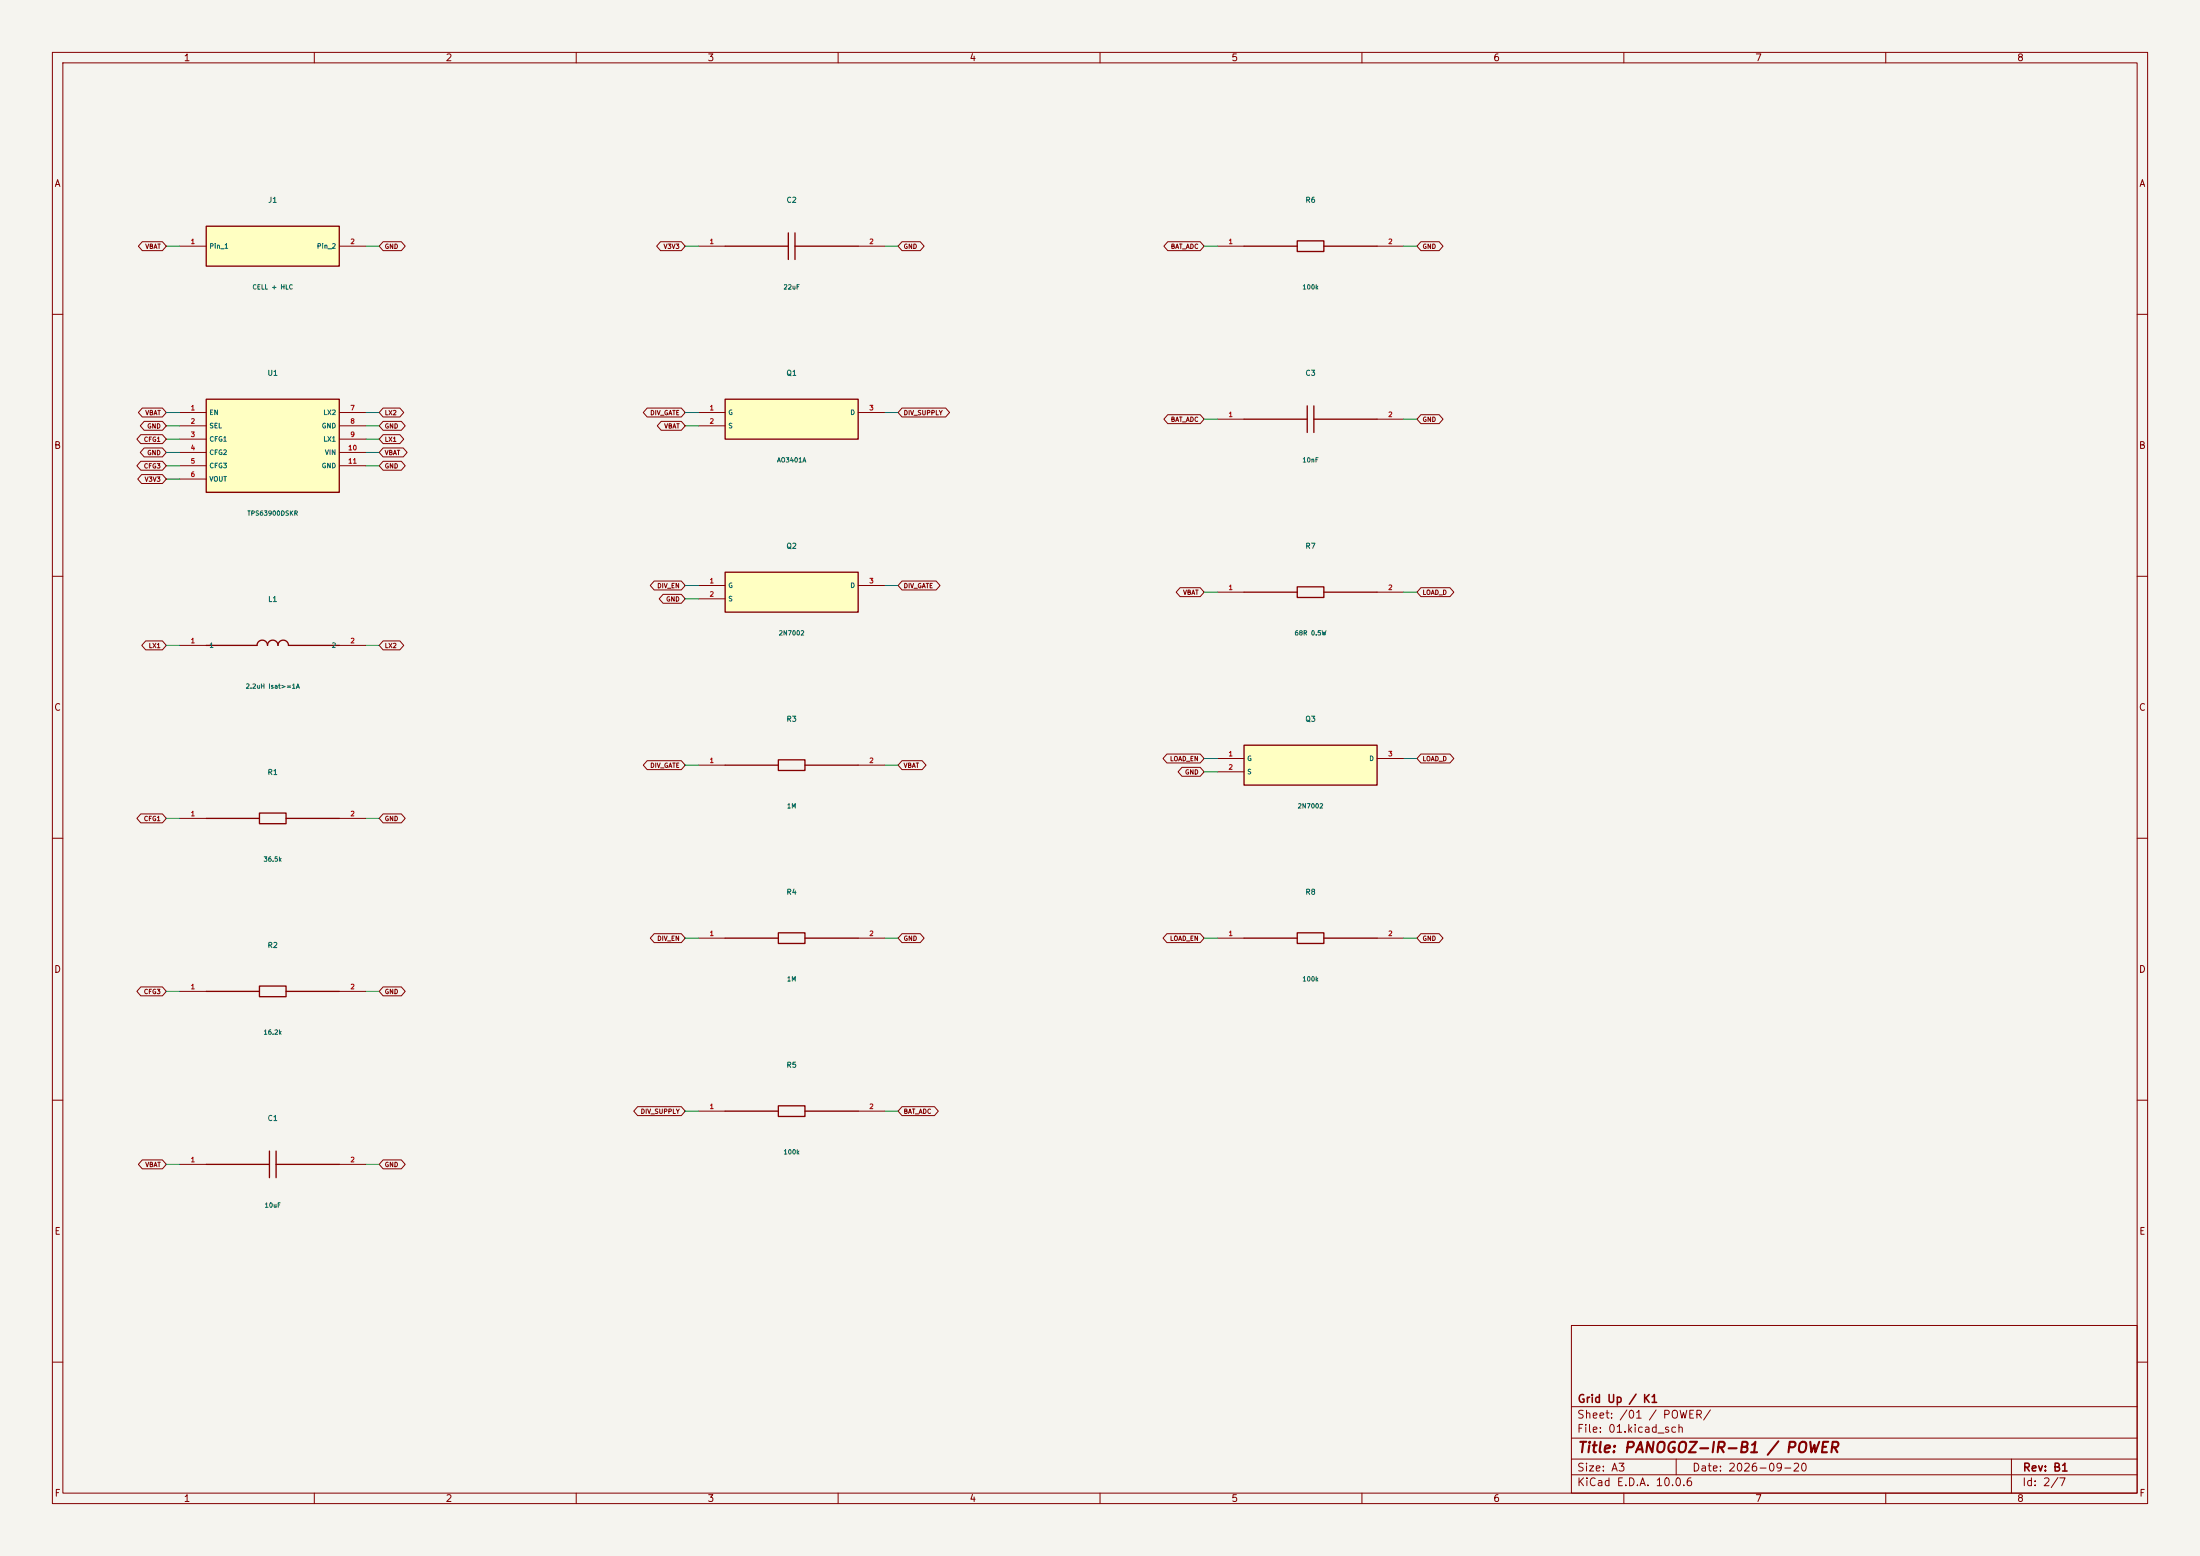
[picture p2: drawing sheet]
(kicad_sch (version 20250114) (generator "eeschema") (paper "A3") (title_block (title "PANOGOZ-IR-B1 / POWER") (date "2026-09-20") (rev "B1") (company "Grid Up / K1")) (lib_symbols (symbol "B1:J1" (pin_names (offset .5)) (in_bom yes) (on_board yes) (property "Reference" "U" (at 0 8.81 0) (effects (font (size 1 1)))) (property "Value" "CELL + HLC" (at 0 -6.8100000000000005 0) (effects (font (size 1 1)))) (symbol "J1_0_1" (rectangle (start -12.7 3.81) (end 12.7 -3.81) (stroke (width .254) (type default)) (fill (type background)))) (symbol "J1_1_1" (pin passive line (at -17.78 0.0 0) (length 5.08) (name "Pin_1" (effects (font (size .9 .9)))) (number "1" (effects (font (size .9 .9))))) (pin passive line (at 17.78 0.0 180) (length 5.08) (name "Pin_2" (effects (font (size .9 .9)))) (number "2" (effects (font (size .9 .9))))))) (symbol "B1:U1" (pin_names (offset .5)) (in_bom yes) (on_board yes) (property "Reference" "U" (at 0 13.89 0) (effects (font (size 1 1)))) (property "Value" "TPS63900DSKR" (at 0 -11.89 0) (effects (font (size 1 1)))) (symbol "U1_0_1" (rectangle (start -12.7 8.89) (end 12.7 -8.89) (stroke (width .254) (type default)) (fill (type background)))) (symbol "U1_1_1" (pin input line (at -17.78 6.35 0) (length 5.08) (name "EN" (effects (font (size .9 .9)))) (number "1" (effects (font (size .9 .9))))) (pin input line (at -17.78 3.8099999999999996 0) (length 5.08) (name "SEL" (effects (font (size .9 .9)))) (number "2" (effects (font (size .9 .9))))) (pin input line (at -17.78 1.2699999999999996 0) (length 5.08) (name "CFG1" (effects (font (size .9 .9)))) (number "3" (effects (font (size .9 .9))))) (pin input line (at -17.78 -1.2700000000000005 0) (length 5.08) (name "CFG2" (effects (font (size .9 .9)))) (number "4" (effects (font (size .9 .9))))) (pin input line (at -17.78 -3.8100000000000005 0) (length 5.08) (name "CFG3" (effects (font (size .9 .9)))) (number "5" (effects (font (size .9 .9))))) (pin power_out line (at -17.78 -6.35 0) (length 5.08) (name "VOUT" (effects (font (size .9 .9)))) (number "6" (effects (font (size .9 .9))))) (pin input line (at 17.78 6.35 180) (length 5.08) (name "LX2" (effects (font (size .9 .9)))) (number "7" (effects (font (size .9 .9))))) (pin power_in line (at 17.78 3.8099999999999996 180) (length 5.08) (name "GND" (effects (font (size .9 .9)))) (number "8" (effects (font (size .9 .9))))) (pin input line (at 17.78 1.2699999999999996 180) (length 5.08) (name "LX1" (effects (font (size .9 .9)))) (number "9" (effects (font (size .9 .9))))) (pin power_in line (at 17.78 -1.2700000000000005 180) (length 5.08) (name "VIN" (effects (font (size .9 .9)))) (number "10" (effects (font (size .9 .9))))) (pin passive line (at 17.78 -3.8100000000000005 180) (length 5.08) (name "GND" (effects (font (size .9 .9)))) (number "11" (effects (font (size .9 .9))))))) (symbol "B1:L1" (pin_names (offset .5)) (in_bom yes) (on_board yes) (property "Reference" "U" (at 0 8.81 0) (effects (font (size 1 1)))) (property "Value" "2.2uH Isat>=1A" (at 0 -6.8100000000000005 0) (effects (font (size 1 1)))) (symbol "L1_0_1" (arc (start -3 0) (mid -2 1) (end -1 0) (stroke (width .254) (type default)) (fill (type none))) (arc (start -1 0) (mid 0 1) (end 1 0) (stroke (width .254) (type default)) (fill (type none))) (arc (start 1 0) (mid 2 1) (end 3 0) (stroke (width .254) (type default)) (fill (type none))) (polyline (pts (xy -12.7 0) (xy -3 0)) (stroke (width .254) (type default)) (fill (type none))) (polyline (pts (xy 3 0) (xy 12.7 0)) (stroke (width .254) (type default)) (fill (type none)))) (symbol "L1_1_1" (pin passive line (at -17.78 0.0 0) (length 5.08) (name "1" (effects (font (size .9 .9)))) (number "1" (effects (font (size .9 .9))))) (pin passive line (at 17.78 0.0 180) (length 5.08) (name "2" (effects (font (size .9 .9)))) (number "2" (effects (font (size .9 .9))))))) (symbol "B1:R1" (pin_names (offset .5)) (in_bom yes) (on_board yes) (property "Reference" "U" (at 0 8.81 0) (effects (font (size 1 1)))) (property "Value" "36.5k" (at 0 -6.8100000000000005 0) (effects (font (size 1 1)))) (symbol "R1_0_1" (rectangle (start -2.54 1.016) (end 2.54 -1.016) (stroke (width .254) (type default)) (fill (type none))) (polyline (pts (xy -12.7 0) (xy -2.54 0)) (stroke (width .254) (type default)) (fill (type none))) (polyline (pts (xy 2.54 0) (xy 12.7 0)) (stroke (width .254) (type default)) (fill (type none)))) (symbol "R1_1_1" (pin passive line (at -17.78 0.0 0) (length 5.08) (name "" (effects (font (size .9 .9)))) (number "1" (effects (font (size .9 .9))))) (pin passive line (at 17.78 0.0 180) (length 5.08) (name "" (effects (font (size .9 .9)))) (number "2" (effects (font (size .9 .9))))))) (symbol "B1:R2" (pin_names (offset .5)) (in_bom yes) (on_board yes) (property "Reference" "U" (at 0 8.81 0) (effects (font (size 1 1)))) (property "Value" "16.2k" (at 0 -6.8100000000000005 0) (effects (font (size 1 1)))) (symbol "R2_0_1" (rectangle (start -2.54 1.016) (end 2.54 -1.016) (stroke (width .254) (type default)) (fill (type none))) (polyline (pts (xy -12.7 0) (xy -2.54 0)) (stroke (width .254) (type default)) (fill (type none))) (polyline (pts (xy 2.54 0) (xy 12.7 0)) (stroke (width .254) (type default)) (fill (type none)))) (symbol "R2_1_1" (pin passive line (at -17.78 0.0 0) (length 5.08) (name "" (effects (font (size .9 .9)))) (number "1" (effects (font (size .9 .9))))) (pin passive line (at 17.78 0.0 180) (length 5.08) (name "" (effects (font (size .9 .9)))) (number "2" (effects (font (size .9 .9))))))) (symbol "B1:C1" (pin_names (offset .5)) (in_bom yes) (on_board yes) (property "Reference" "U" (at 0 8.81 0) (effects (font (size 1 1)))) (property "Value" "10uF" (at 0 -6.8100000000000005 0) (effects (font (size 1 1)))) (symbol "C1_0_1" (polyline (pts (xy -0.635 -2.54) (xy -0.635 2.54)) (stroke (width .254) (type default)) (fill (type none))) (polyline (pts (xy 0.635 -2.54) (xy 0.635 2.54)) (stroke (width .254) (type default)) (fill (type none))) (polyline (pts (xy -12.7 0) (xy -0.635 0)) (stroke (width .254) (type default)) (fill (type none))) (polyline (pts (xy 0.635 0) (xy 12.7 0)) (stroke (width .254) (type default)) (fill (type none)))) (symbol "C1_1_1" (pin passive line (at -17.78 0.0 0) (length 5.08) (name "" (effects (font (size .9 .9)))) (number "1" (effects (font (size .9 .9))))) (pin passive line (at 17.78 0.0 180) (length 5.08) (name "" (effects (font (size .9 .9)))) (number "2" (effects (font (size .9 .9))))))) (symbol "B1:C2" (pin_names (offset .5)) (in_bom yes) (on_board yes) (property "Reference" "U" (at 0 8.81 0) (effects (font (size 1 1)))) (property "Value" "22uF" (at 0 -6.8100000000000005 0) (effects (font (size 1 1)))) (symbol "C2_0_1" (polyline (pts (xy -0.635 -2.54) (xy -0.635 2.54)) (stroke (width .254) (type default)) (fill (type none))) (polyline (pts (xy 0.635 -2.54) (xy 0.635 2.54)) (stroke (width .254) (type default)) (fill (type none))) (polyline (pts (xy -12.7 0) (xy -0.635 0)) (stroke (width .254) (type default)) (fill (type none))) (polyline (pts (xy 0.635 0) (xy 12.7 0)) (stroke (width .254) (type default)) (fill (type none)))) (symbol "C2_1_1" (pin passive line (at -17.78 0.0 0) (length 5.08) (name "" (effects (font (size .9 .9)))) (number "1" (effects (font (size .9 .9))))) (pin passive line (at 17.78 0.0 180) (length 5.08) (name "" (effects (font (size .9 .9)))) (number "2" (effects (font (size .9 .9))))))) (symbol "B1:Q1" (pin_names (offset .5)) (in_bom yes) (on_board yes) (property "Reference" "U" (at 0 8.81 0) (effects (font (size 1 1)))) (property "Value" "AO3401A" (at 0 -6.8100000000000005 0) (effects (font (size 1 1)))) (symbol "Q1_0_1" (rectangle (start -12.7 3.81) (end 12.7 -3.81) (stroke (width .254) (type default)) (fill (type background)))) (symbol "Q1_1_1" (pin input line (at -17.78 1.27 0) (length 5.08) (name "G" (effects (font (size .9 .9)))) (number "1" (effects (font (size .9 .9))))) (pin passive line (at -17.78 -1.27 0) (length 5.08) (name "S" (effects (font (size .9 .9)))) (number "2" (effects (font (size .9 .9))))) (pin passive line (at 17.78 1.27 180) (length 5.08) (name "D" (effects (font (size .9 .9)))) (number "3" (effects (font (size .9 .9))))))) (symbol "B1:Q2" (pin_names (offset .5)) (in_bom yes) (on_board yes) (property "Reference" "U" (at 0 8.81 0) (effects (font (size 1 1)))) (property "Value" "2N7002" (at 0 -6.8100000000000005 0) (effects (font (size 1 1)))) (symbol "Q2_0_1" (rectangle (start -12.7 3.81) (end 12.7 -3.81) (stroke (width .254) (type default)) (fill (type background)))) (symbol "Q2_1_1" (pin input line (at -17.78 1.27 0) (length 5.08) (name "G" (effects (font (size .9 .9)))) (number "1" (effects (font (size .9 .9))))) (pin passive line (at -17.78 -1.27 0) (length 5.08) (name "S" (effects (font (size .9 .9)))) (number "2" (effects (font (size .9 .9))))) (pin passive line (at 17.78 1.27 180) (length 5.08) (name "D" (effects (font (size .9 .9)))) (number "3" (effects (font (size .9 .9))))))) (symbol "B1:R3" (pin_names (offset .5)) (in_bom yes) (on_board yes) (property "Reference" "U" (at 0 8.81 0) (effects (font (size 1 1)))) (property "Value" "1M" (at 0 -6.8100000000000005 0) (effects (font (size 1 1)))) (symbol "R3_0_1" (rectangle (start -2.54 1.016) (end 2.54 -1.016) (stroke (width .254) (type default)) (fill (type none))) (polyline (pts (xy -12.7 0) (xy -2.54 0)) (stroke (width .254) (type default)) (fill (type none))) (polyline (pts (xy 2.54 0) (xy 12.7 0)) (stroke (width .254) (type default)) (fill (type none)))) (symbol "R3_1_1" (pin passive line (at -17.78 0.0 0) (length 5.08) (name "" (effects (font (size .9 .9)))) (number "1" (effects (font (size .9 .9))))) (pin passive line (at 17.78 0.0 180) (length 5.08) (name "" (effects (font (size .9 .9)))) (number "2" (effects (font (size .9 .9))))))) (symbol "B1:R4" (pin_names (offset .5)) (in_bom yes) (on_board yes) (property "Reference" "U" (at 0 8.81 0) (effects (font (size 1 1)))) (property "Value" "1M" (at 0 -6.8100000000000005 0) (effects (font (size 1 1)))) (symbol "R4_0_1" (rectangle (start -2.54 1.016) (end 2.54 -1.016) (stroke (width .254) (type default)) (fill (type none))) (polyline (pts (xy -12.7 0) (xy -2.54 0)) (stroke (width .254) (type default)) (fill (type none))) (polyline (pts (xy 2.54 0) (xy 12.7 0)) (stroke (width .254) (type default)) (fill (type none)))) (symbol "R4_1_1" (pin passive line (at -17.78 0.0 0) (length 5.08) (name "" (effects (font (size .9 .9)))) (number "1" (effects (font (size .9 .9))))) (pin passive line (at 17.78 0.0 180) (length 5.08) (name "" (effects (font (size .9 .9)))) (number "2" (effects (font (size .9 .9))))))) (symbol "B1:R5" (pin_names (offset .5)) (in_bom yes) (on_board yes) (property "Reference" "U" (at 0 8.81 0) (effects (font (size 1 1)))) (property "Value" "100k" (at 0 -6.8100000000000005 0) (effects (font (size 1 1)))) (symbol "R5_0_1" (rectangle (start -2.54 1.016) (end 2.54 -1.016) (stroke (width .254) (type default)) (fill (type none))) (polyline (pts (xy -12.7 0) (xy -2.54 0)) (stroke (width .254) (type default)) (fill (type none))) (polyline (pts (xy 2.54 0) (xy 12.7 0)) (stroke (width .254) (type default)) (fill (type none)))) (symbol "R5_1_1" (pin passive line (at -17.78 0.0 0) (length 5.08) (name "" (effects (font (size .9 .9)))) (number "1" (effects (font (size .9 .9))))) (pin passive line (at 17.78 0.0 180) (length 5.08) (name "" (effects (font (size .9 .9)))) (number "2" (effects (font (size .9 .9))))))) (symbol "B1:R6" (pin_names (offset .5)) (in_bom yes) (on_board yes) (property "Reference" "U" (at 0 8.81 0) (effects (font (size 1 1)))) (property "Value" "100k" (at 0 -6.8100000000000005 0) (effects (font (size 1 1)))) (symbol "R6_0_1" (rectangle (start -2.54 1.016) (end 2.54 -1.016) (stroke (width .254) (type default)) (fill (type none))) (polyline (pts (xy -12.7 0) (xy -2.54 0)) (stroke (width .254) (type default)) (fill (type none))) (polyline (pts (xy 2.54 0) (xy 12.7 0)) (stroke (width .254) (type default)) (fill (type none)))) (symbol "R6_1_1" (pin passive line (at -17.78 0.0 0) (length 5.08) (name "" (effects (font (size .9 .9)))) (number "1" (effects (font (size .9 .9))))) (pin passive line (at 17.78 0.0 180) (length 5.08) (name "" (effects (font (size .9 .9)))) (number "2" (effects (font (size .9 .9))))))) (symbol "B1:C3" (pin_names (offset .5)) (in_bom yes) (on_board yes) (property "Reference" "U" (at 0 8.81 0) (effects (font (size 1 1)))) (property "Value" "10nF" (at 0 -6.8100000000000005 0) (effects (font (size 1 1)))) (symbol "C3_0_1" (polyline (pts (xy -0.635 -2.54) (xy -0.635 2.54)) (stroke (width .254) (type default)) (fill (type none))) (polyline (pts (xy 0.635 -2.54) (xy 0.635 2.54)) (stroke (width .254) (type default)) (fill (type none))) (polyline (pts (xy -12.7 0) (xy -0.635 0)) (stroke (width .254) (type default)) (fill (type none))) (polyline (pts (xy 0.635 0) (xy 12.7 0)) (stroke (width .254) (type default)) (fill (type none)))) (symbol "C3_1_1" (pin passive line (at -17.78 0.0 0) (length 5.08) (name "" (effects (font (size .9 .9)))) (number "1" (effects (font (size .9 .9))))) (pin passive line (at 17.78 0.0 180) (length 5.08) (name "" (effects (font (size .9 .9)))) (number "2" (effects (font (size .9 .9))))))) (symbol "B1:R7" (pin_names (offset .5)) (in_bom yes) (on_board yes) (property "Reference" "U" (at 0 8.81 0) (effects (font (size 1 1)))) (property "Value" "68R 0.5W" (at 0 -6.8100000000000005 0) (effects (font (size 1 1)))) (symbol "R7_0_1" (rectangle (start -2.54 1.016) (end 2.54 -1.016) (stroke (width .254) (type default)) (fill (type none))) (polyline (pts (xy -12.7 0) (xy -2.54 0)) (stroke (width .254) (type default)) (fill (type none))) (polyline (pts (xy 2.54 0) (xy 12.7 0)) (stroke (width .254) (type default)) (fill (type none)))) (symbol "R7_1_1" (pin passive line (at -17.78 0.0 0) (length 5.08) (name "" (effects (font (size .9 .9)))) (number "1" (effects (font (size .9 .9))))) (pin passive line (at 17.78 0.0 180) (length 5.08) (name "" (effects (font (size .9 .9)))) (number "2" (effects (font (size .9 .9))))))) (symbol "B1:Q3" (pin_names (offset .5)) (in_bom yes) (on_board yes) (property "Reference" "U" (at 0 8.81 0) (effects (font (size 1 1)))) (property "Value" "2N7002" (at 0 -6.8100000000000005 0) (effects (font (size 1 1)))) (symbol "Q3_0_1" (rectangle (start -12.7 3.81) (end 12.7 -3.81) (stroke (width .254) (type default)) (fill (type background)))) (symbol "Q3_1_1" (pin input line (at -17.78 1.27 0) (length 5.08) (name "G" (effects (font (size .9 .9)))) (number "1" (effects (font (size .9 .9))))) (pin passive line (at -17.78 -1.27 0) (length 5.08) (name "S" (effects (font (size .9 .9)))) (number "2" (effects (font (size .9 .9))))) (pin passive line (at 17.78 1.27 180) (length 5.08) (name "D" (effects (font (size .9 .9)))) (number "3" (effects (font (size .9 .9))))))) (symbol "B1:R8" (pin_names (offset .5)) (in_bom yes) (on_board yes) (property "Reference" "U" (at 0 8.81 0) (effects (font (size 1 1)))) (property "Value" "100k" (at 0 -6.8100000000000005 0) (effects (font (size 1 1)))) (symbol "R8_0_1" (rectangle (start -2.54 1.016) (end 2.54 -1.016) (stroke (width .254) (type default)) (fill (type none))) (polyline (pts (xy -12.7 0) (xy -2.54 0)) (stroke (width .254) (type default)) (fill (type none))) (polyline (pts (xy 2.54 0) (xy 12.7 0)) (stroke (width .254) (type default)) (fill (type none)))) (symbol "R8_1_1" (pin passive line (at -17.78 0.0 0) (length 5.08) (name "" (effects (font (size .9 .9)))) (number "1" (effects (font (size .9 .9))))) (pin passive line (at 17.78 0.0 180) (length 5.08) (name "" (effects (font (size .9 .9)))) (number "2" (effects (font (size .9 .9))))))))
(symbol (lib_id "B1:J1") (at 52.07 46.99 0) (unit 1) (in_bom yes) (on_board yes) (property "Reference" "J1" (at 52.07 38.18 0) (effects (font (size 1 1)) )) (property "Value" "CELL + HLC" (at 52.07 54.800000000000004 0) (effects (font (size 0.85 0.85)) )) (property "Footprint" "Connector_JST:JST_SH_SM02B-SRSS-TB_1x02-1MP_P1.00mm_Horizontal" (at 52.07 46.99 0) (effects (font (size 0.85 0.85)) (hide yes))) (property "MPN" "CELL + HLC" (at 52.07 46.99 0) (effects (font (size 0.85 0.85)) (hide yes))))
(wire (pts (xy 34.29 46.99) (xy 31.75 46.99)) (stroke (width 0) (type default)))
(global_label "VBAT" (shape bidirectional) (at 31.75 46.99 180) (effects (font (size .85 .85)) (justify right)) (property "Intersheetrefs" "${INTERSHEET_REFS}" (at 31.75 46.99 0) (effects (font (size 1 1)) (hide yes))))
(wire (pts (xy 69.85 46.99) (xy 72.39 46.99)) (stroke (width 0) (type default)))
(global_label "GND" (shape bidirectional) (at 72.39 46.99 0) (effects (font (size .85 .85)) (justify left)) (property "Intersheetrefs" "${INTERSHEET_REFS}" (at 72.39 46.99 0) (effects (font (size 1 1)) (hide yes))))
(symbol (lib_id "B1:U1") (at 52.07 85.08999999999999 0) (unit 1) (in_bom yes) (on_board yes) (property "Reference" "U1" (at 52.07 71.19999999999999 0) (effects (font (size 1 1)) )) (property "Value" "TPS63900DSKR" (at 52.07 97.97999999999999 0) (effects (font (size 0.85 0.85)) )) (property "Footprint" "Package_SON:WSON-10-1EP_2.5x2.5mm_P0.5mm_EP1.2x2mm_ThermalVias" (at 52.07 85.08999999999999 0) (effects (font (size 0.85 0.85)) (hide yes))) (property "MPN" "TPS63900DSKR" (at 52.07 85.08999999999999 0) (effects (font (size 0.85 0.85)) (hide yes))))
(wire (pts (xy 34.29 78.74) (xy 31.75 78.74)) (stroke (width 0) (type default)))
(global_label "VBAT" (shape bidirectional) (at 31.75 78.74 180) (effects (font (size .85 .85)) (justify right)) (property "Intersheetrefs" "${INTERSHEET_REFS}" (at 31.75 78.74 0) (effects (font (size 1 1)) (hide yes))))
(wire (pts (xy 34.29 81.27999999999999) (xy 31.75 81.27999999999999)) (stroke (width 0) (type default)))
(global_label "GND" (shape bidirectional) (at 31.75 81.27999999999999 180) (effects (font (size .85 .85)) (justify right)) (property "Intersheetrefs" "${INTERSHEET_REFS}" (at 31.75 81.27999999999999 0) (effects (font (size 1 1)) (hide yes))))
(wire (pts (xy 34.29 83.82) (xy 31.75 83.82)) (stroke (width 0) (type default)))
(global_label "CFG1" (shape bidirectional) (at 31.75 83.82 180) (effects (font (size .85 .85)) (justify right)) (property "Intersheetrefs" "${INTERSHEET_REFS}" (at 31.75 83.82 0) (effects (font (size 1 1)) (hide yes))))
(wire (pts (xy 34.29 86.35999999999999) (xy 31.75 86.35999999999999)) (stroke (width 0) (type default)))
(global_label "GND" (shape bidirectional) (at 31.75 86.35999999999999 180) (effects (font (size .85 .85)) (justify right)) (property "Intersheetrefs" "${INTERSHEET_REFS}" (at 31.75 86.35999999999999 0) (effects (font (size 1 1)) (hide yes))))
(wire (pts (xy 34.29 88.89999999999999) (xy 31.75 88.89999999999999)) (stroke (width 0) (type default)))
(global_label "CFG3" (shape bidirectional) (at 31.75 88.89999999999999 180) (effects (font (size .85 .85)) (justify right)) (property "Intersheetrefs" "${INTERSHEET_REFS}" (at 31.75 88.89999999999999 0) (effects (font (size 1 1)) (hide yes))))
(wire (pts (xy 34.29 91.43999999999998) (xy 31.75 91.43999999999998)) (stroke (width 0) (type default)))
(global_label "V3V3" (shape bidirectional) (at 31.75 91.43999999999998 180) (effects (font (size .85 .85)) (justify right)) (property "Intersheetrefs" "${INTERSHEET_REFS}" (at 31.75 91.43999999999998 0) (effects (font (size 1 1)) (hide yes))))
(wire (pts (xy 69.85 78.74) (xy 72.39 78.74)) (stroke (width 0) (type default)))
(global_label "LX2" (shape bidirectional) (at 72.39 78.74 0) (effects (font (size .85 .85)) (justify left)) (property "Intersheetrefs" "${INTERSHEET_REFS}" (at 72.39 78.74 0) (effects (font (size 1 1)) (hide yes))))
(wire (pts (xy 69.85 81.27999999999999) (xy 72.39 81.27999999999999)) (stroke (width 0) (type default)))
(global_label "GND" (shape bidirectional) (at 72.39 81.27999999999999 0) (effects (font (size .85 .85)) (justify left)) (property "Intersheetrefs" "${INTERSHEET_REFS}" (at 72.39 81.27999999999999 0) (effects (font (size 1 1)) (hide yes))))
(wire (pts (xy 69.85 83.82) (xy 72.39 83.82)) (stroke (width 0) (type default)))
(global_label "LX1" (shape bidirectional) (at 72.39 83.82 0) (effects (font (size .85 .85)) (justify left)) (property "Intersheetrefs" "${INTERSHEET_REFS}" (at 72.39 83.82 0) (effects (font (size 1 1)) (hide yes))))
(wire (pts (xy 69.85 86.35999999999999) (xy 72.39 86.35999999999999)) (stroke (width 0) (type default)))
(global_label "VBAT" (shape bidirectional) (at 72.39 86.35999999999999 0) (effects (font (size .85 .85)) (justify left)) (property "Intersheetrefs" "${INTERSHEET_REFS}" (at 72.39 86.35999999999999 0) (effects (font (size 1 1)) (hide yes))))
(wire (pts (xy 69.85 88.89999999999999) (xy 72.39 88.89999999999999)) (stroke (width 0) (type default)))
(global_label "GND" (shape bidirectional) (at 72.39 88.89999999999999 0) (effects (font (size .85 .85)) (justify left)) (property "Intersheetrefs" "${INTERSHEET_REFS}" (at 72.39 88.89999999999999 0) (effects (font (size 1 1)) (hide yes))))
(symbol (lib_id "B1:L1") (at 52.07 123.19 0) (unit 1) (in_bom yes) (on_board yes) (property "Reference" "L1" (at 52.07 114.38 0) (effects (font (size 1 1)) )) (property "Value" "2.2uH Isat>=1A" (at 52.07 131.0 0) (effects (font (size 0.85 0.85)) )) (property "Footprint" "Inductor_SMD:L_0805_2012Metric" (at 52.07 123.19 0) (effects (font (size 0.85 0.85)) (hide yes))) (property "MPN" "2.2uH Isat>=1A" (at 52.07 123.19 0) (effects (font (size 0.85 0.85)) (hide yes))))
(wire (pts (xy 34.29 123.19) (xy 31.75 123.19)) (stroke (width 0) (type default)))
(global_label "LX1" (shape bidirectional) (at 31.75 123.19 180) (effects (font (size .85 .85)) (justify right)) (property "Intersheetrefs" "${INTERSHEET_REFS}" (at 31.75 123.19 0) (effects (font (size 1 1)) (hide yes))))
(wire (pts (xy 69.85 123.19) (xy 72.39 123.19)) (stroke (width 0) (type default)))
(global_label "LX2" (shape bidirectional) (at 72.39 123.19 0) (effects (font (size .85 .85)) (justify left)) (property "Intersheetrefs" "${INTERSHEET_REFS}" (at 72.39 123.19 0) (effects (font (size 1 1)) (hide yes))))
(symbol (lib_id "B1:R1") (at 52.07 156.20999999999998 0) (unit 1) (in_bom yes) (on_board yes) (property "Reference" "R1" (at 52.07 147.39999999999998 0) (effects (font (size 1 1)) )) (property "Value" "36.5k" (at 52.07 164.01999999999998 0) (effects (font (size 0.85 0.85)) )) (property "Footprint" "Resistor_SMD:R_0402_1005Metric" (at 52.07 156.20999999999998 0) (effects (font (size 0.85 0.85)) (hide yes))) (property "MPN" "1% thick film 36.5k" (at 52.07 156.20999999999998 0) (effects (font (size 0.85 0.85)) (hide yes))))
(wire (pts (xy 34.29 156.20999999999998) (xy 31.75 156.20999999999998)) (stroke (width 0) (type default)))
(global_label "CFG1" (shape bidirectional) (at 31.75 156.20999999999998 180) (effects (font (size .85 .85)) (justify right)) (property "Intersheetrefs" "${INTERSHEET_REFS}" (at 31.75 156.20999999999998 0) (effects (font (size 1 1)) (hide yes))))
(wire (pts (xy 69.85 156.20999999999998) (xy 72.39 156.20999999999998)) (stroke (width 0) (type default)))
(global_label "GND" (shape bidirectional) (at 72.39 156.20999999999998 0) (effects (font (size .85 .85)) (justify left)) (property "Intersheetrefs" "${INTERSHEET_REFS}" (at 72.39 156.20999999999998 0) (effects (font (size 1 1)) (hide yes))))
(symbol (lib_id "B1:R2") (at 52.07 189.22999999999996 0) (unit 1) (in_bom yes) (on_board yes) (property "Reference" "R2" (at 52.07 180.41999999999996 0) (effects (font (size 1 1)) )) (property "Value" "16.2k" (at 52.07 197.03999999999996 0) (effects (font (size 0.85 0.85)) )) (property "Footprint" "Resistor_SMD:R_0402_1005Metric" (at 52.07 189.22999999999996 0) (effects (font (size 0.85 0.85)) (hide yes))) (property "MPN" "1% thick film 16.2k" (at 52.07 189.22999999999996 0) (effects (font (size 0.85 0.85)) (hide yes))))
(wire (pts (xy 34.29 189.22999999999996) (xy 31.75 189.22999999999996)) (stroke (width 0) (type default)))
(global_label "CFG3" (shape bidirectional) (at 31.75 189.22999999999996 180) (effects (font (size .85 .85)) (justify right)) (property "Intersheetrefs" "${INTERSHEET_REFS}" (at 31.75 189.22999999999996 0) (effects (font (size 1 1)) (hide yes))))
(wire (pts (xy 69.85 189.22999999999996) (xy 72.39 189.22999999999996)) (stroke (width 0) (type default)))
(global_label "GND" (shape bidirectional) (at 72.39 189.22999999999996 0) (effects (font (size .85 .85)) (justify left)) (property "Intersheetrefs" "${INTERSHEET_REFS}" (at 72.39 189.22999999999996 0) (effects (font (size 1 1)) (hide yes))))
(symbol (lib_id "B1:C1") (at 52.07 222.24999999999994 0) (unit 1) (in_bom yes) (on_board yes) (property "Reference" "C1" (at 52.07 213.43999999999994 0) (effects (font (size 1 1)) )) (property "Value" "10uF" (at 52.07 230.05999999999995 0) (effects (font (size 0.85 0.85)) )) (property "Footprint" "Capacitor_SMD:C_0805_2012Metric" (at 52.07 222.24999999999994 0) (effects (font (size 0.85 0.85)) (hide yes))) (property "MPN" "X7R 16V 10uF" (at 52.07 222.24999999999994 0) (effects (font (size 0.85 0.85)) (hide yes))))
(wire (pts (xy 34.29 222.24999999999994) (xy 31.75 222.24999999999994)) (stroke (width 0) (type default)))
(global_label "VBAT" (shape bidirectional) (at 31.75 222.24999999999994 180) (effects (font (size .85 .85)) (justify right)) (property "Intersheetrefs" "${INTERSHEET_REFS}" (at 31.75 222.24999999999994 0) (effects (font (size 1 1)) (hide yes))))
(wire (pts (xy 69.85 222.24999999999994) (xy 72.39 222.24999999999994)) (stroke (width 0) (type default)))
(global_label "GND" (shape bidirectional) (at 72.39 222.24999999999994 0) (effects (font (size .85 .85)) (justify left)) (property "Intersheetrefs" "${INTERSHEET_REFS}" (at 72.39 222.24999999999994 0) (effects (font (size 1 1)) (hide yes))))
(symbol (lib_id "B1:C2") (at 151.13 46.99 0) (unit 1) (in_bom yes) (on_board yes) (property "Reference" "C2" (at 151.13 38.18 0) (effects (font (size 1 1)) )) (property "Value" "22uF" (at 151.13 54.800000000000004 0) (effects (font (size 0.85 0.85)) )) (property "Footprint" "Capacitor_SMD:C_0805_2012Metric" (at 151.13 46.99 0) (effects (font (size 0.85 0.85)) (hide yes))) (property "MPN" "X7R 16V 22uF" (at 151.13 46.99 0) (effects (font (size 0.85 0.85)) (hide yes))))
(wire (pts (xy 133.35 46.99) (xy 130.81 46.99)) (stroke (width 0) (type default)))
(global_label "V3V3" (shape bidirectional) (at 130.81 46.99 180) (effects (font (size .85 .85)) (justify right)) (property "Intersheetrefs" "${INTERSHEET_REFS}" (at 130.81 46.99 0) (effects (font (size 1 1)) (hide yes))))
(wire (pts (xy 168.91 46.99) (xy 171.45 46.99)) (stroke (width 0) (type default)))
(global_label "GND" (shape bidirectional) (at 171.45 46.99 0) (effects (font (size .85 .85)) (justify left)) (property "Intersheetrefs" "${INTERSHEET_REFS}" (at 171.45 46.99 0) (effects (font (size 1 1)) (hide yes))))
(symbol (lib_id "B1:Q1") (at 151.13 80.00999999999999 0) (unit 1) (in_bom yes) (on_board yes) (property "Reference" "Q1" (at 151.13 71.19999999999999 0) (effects (font (size 1 1)) )) (property "Value" "AO3401A" (at 151.13 87.82 0) (effects (font (size 0.85 0.85)) )) (property "Footprint" "Package_TO_SOT_SMD:SOT-23" (at 151.13 80.00999999999999 0) (effects (font (size 0.85 0.85)) (hide yes))) (property "MPN" "AO3401A" (at 151.13 80.00999999999999 0) (effects (font (size 0.85 0.85)) (hide yes))))
(wire (pts (xy 133.35 78.74) (xy 130.81 78.74)) (stroke (width 0) (type default)))
(global_label "DIV_GATE" (shape bidirectional) (at 130.81 78.74 180) (effects (font (size .85 .85)) (justify right)) (property "Intersheetrefs" "${INTERSHEET_REFS}" (at 130.81 78.74 0) (effects (font (size 1 1)) (hide yes))))
(wire (pts (xy 133.35 81.27999999999999) (xy 130.81 81.27999999999999)) (stroke (width 0) (type default)))
(global_label "VBAT" (shape bidirectional) (at 130.81 81.27999999999999 180) (effects (font (size .85 .85)) (justify right)) (property "Intersheetrefs" "${INTERSHEET_REFS}" (at 130.81 81.27999999999999 0) (effects (font (size 1 1)) (hide yes))))
(wire (pts (xy 168.91 78.74) (xy 171.45 78.74)) (stroke (width 0) (type default)))
(global_label "DIV_SUPPLY" (shape bidirectional) (at 171.45 78.74 0) (effects (font (size .85 .85)) (justify left)) (property "Intersheetrefs" "${INTERSHEET_REFS}" (at 171.45 78.74 0) (effects (font (size 1 1)) (hide yes))))
(symbol (lib_id "B1:Q2") (at 151.13 113.02999999999999 0) (unit 1) (in_bom yes) (on_board yes) (property "Reference" "Q2" (at 151.13 104.21999999999998 0) (effects (font (size 1 1)) )) (property "Value" "2N7002" (at 151.13 120.83999999999999 0) (effects (font (size 0.85 0.85)) )) (property "Footprint" "Package_TO_SOT_SMD:SOT-23" (at 151.13 113.02999999999999 0) (effects (font (size 0.85 0.85)) (hide yes))) (property "MPN" "2N7002" (at 151.13 113.02999999999999 0) (effects (font (size 0.85 0.85)) (hide yes))))
(wire (pts (xy 133.35 111.75999999999999) (xy 130.81 111.75999999999999)) (stroke (width 0) (type default)))
(global_label "DIV_EN" (shape bidirectional) (at 130.81 111.75999999999999 180) (effects (font (size .85 .85)) (justify right)) (property "Intersheetrefs" "${INTERSHEET_REFS}" (at 130.81 111.75999999999999 0) (effects (font (size 1 1)) (hide yes))))
(wire (pts (xy 133.35 114.29999999999998) (xy 130.81 114.29999999999998)) (stroke (width 0) (type default)))
(global_label "GND" (shape bidirectional) (at 130.81 114.29999999999998 180) (effects (font (size .85 .85)) (justify right)) (property "Intersheetrefs" "${INTERSHEET_REFS}" (at 130.81 114.29999999999998 0) (effects (font (size 1 1)) (hide yes))))
(wire (pts (xy 168.91 111.75999999999999) (xy 171.45 111.75999999999999)) (stroke (width 0) (type default)))
(global_label "DIV_GATE" (shape bidirectional) (at 171.45 111.75999999999999 0) (effects (font (size .85 .85)) (justify left)) (property "Intersheetrefs" "${INTERSHEET_REFS}" (at 171.45 111.75999999999999 0) (effects (font (size 1 1)) (hide yes))))
(symbol (lib_id "B1:R3") (at 151.13 146.04999999999998 0) (unit 1) (in_bom yes) (on_board yes) (property "Reference" "R3" (at 151.13 137.23999999999998 0) (effects (font (size 1 1)) )) (property "Value" "1M" (at 151.13 153.85999999999999 0) (effects (font (size 0.85 0.85)) )) (property "Footprint" "Resistor_SMD:R_0402_1005Metric" (at 151.13 146.04999999999998 0) (effects (font (size 0.85 0.85)) (hide yes))) (property "MPN" "1% thick film 1M" (at 151.13 146.04999999999998 0) (effects (font (size 0.85 0.85)) (hide yes))))
(wire (pts (xy 133.35 146.04999999999998) (xy 130.81 146.04999999999998)) (stroke (width 0) (type default)))
(global_label "DIV_GATE" (shape bidirectional) (at 130.81 146.04999999999998 180) (effects (font (size .85 .85)) (justify right)) (property "Intersheetrefs" "${INTERSHEET_REFS}" (at 130.81 146.04999999999998 0) (effects (font (size 1 1)) (hide yes))))
(wire (pts (xy 168.91 146.04999999999998) (xy 171.45 146.04999999999998)) (stroke (width 0) (type default)))
(global_label "VBAT" (shape bidirectional) (at 171.45 146.04999999999998 0) (effects (font (size .85 .85)) (justify left)) (property "Intersheetrefs" "${INTERSHEET_REFS}" (at 171.45 146.04999999999998 0) (effects (font (size 1 1)) (hide yes))))
(symbol (lib_id "B1:R4") (at 151.13 179.07 0) (unit 1) (in_bom yes) (on_board yes) (property "Reference" "R4" (at 151.13 170.26 0) (effects (font (size 1 1)) )) (property "Value" "1M" (at 151.13 186.88 0) (effects (font (size 0.85 0.85)) )) (property "Footprint" "Resistor_SMD:R_0402_1005Metric" (at 151.13 179.07 0) (effects (font (size 0.85 0.85)) (hide yes))) (property "MPN" "1% thick film 1M" (at 151.13 179.07 0) (effects (font (size 0.85 0.85)) (hide yes))))
(wire (pts (xy 133.35 179.07) (xy 130.81 179.07)) (stroke (width 0) (type default)))
(global_label "DIV_EN" (shape bidirectional) (at 130.81 179.07 180) (effects (font (size .85 .85)) (justify right)) (property "Intersheetrefs" "${INTERSHEET_REFS}" (at 130.81 179.07 0) (effects (font (size 1 1)) (hide yes))))
(wire (pts (xy 168.91 179.07) (xy 171.45 179.07)) (stroke (width 0) (type default)))
(global_label "GND" (shape bidirectional) (at 171.45 179.07 0) (effects (font (size .85 .85)) (justify left)) (property "Intersheetrefs" "${INTERSHEET_REFS}" (at 171.45 179.07 0) (effects (font (size 1 1)) (hide yes))))
(symbol (lib_id "B1:R5") (at 151.13 212.08999999999997 0) (unit 1) (in_bom yes) (on_board yes) (property "Reference" "R5" (at 151.13 203.27999999999997 0) (effects (font (size 1 1)) )) (property "Value" "100k" (at 151.13 219.89999999999998 0) (effects (font (size 0.85 0.85)) )) (property "Footprint" "Resistor_SMD:R_0402_1005Metric" (at 151.13 212.08999999999997 0) (effects (font (size 0.85 0.85)) (hide yes))) (property "MPN" "1% thick film 100k" (at 151.13 212.08999999999997 0) (effects (font (size 0.85 0.85)) (hide yes))))
(wire (pts (xy 133.35 212.08999999999997) (xy 130.81 212.08999999999997)) (stroke (width 0) (type default)))
(global_label "DIV_SUPPLY" (shape bidirectional) (at 130.81 212.08999999999997 180) (effects (font (size .85 .85)) (justify right)) (property "Intersheetrefs" "${INTERSHEET_REFS}" (at 130.81 212.08999999999997 0) (effects (font (size 1 1)) (hide yes))))
(wire (pts (xy 168.91 212.08999999999997) (xy 171.45 212.08999999999997)) (stroke (width 0) (type default)))
(global_label "BAT_ADC" (shape bidirectional) (at 171.45 212.08999999999997 0) (effects (font (size .85 .85)) (justify left)) (property "Intersheetrefs" "${INTERSHEET_REFS}" (at 171.45 212.08999999999997 0) (effects (font (size 1 1)) (hide yes))))
(symbol (lib_id "B1:R6") (at 250.19 46.99 0) (unit 1) (in_bom yes) (on_board yes) (property "Reference" "R6" (at 250.19 38.18 0) (effects (font (size 1 1)) )) (property "Value" "100k" (at 250.19 54.800000000000004 0) (effects (font (size 0.85 0.85)) )) (property "Footprint" "Resistor_SMD:R_0402_1005Metric" (at 250.19 46.99 0) (effects (font (size 0.85 0.85)) (hide yes))) (property "MPN" "1% thick film 100k" (at 250.19 46.99 0) (effects (font (size 0.85 0.85)) (hide yes))))
(wire (pts (xy 232.41 46.99) (xy 229.87 46.99)) (stroke (width 0) (type default)))
(global_label "BAT_ADC" (shape bidirectional) (at 229.87 46.99 180) (effects (font (size .85 .85)) (justify right)) (property "Intersheetrefs" "${INTERSHEET_REFS}" (at 229.87 46.99 0) (effects (font (size 1 1)) (hide yes))))
(wire (pts (xy 267.97 46.99) (xy 270.51000000000005 46.99)) (stroke (width 0) (type default)))
(global_label "GND" (shape bidirectional) (at 270.51000000000005 46.99 0) (effects (font (size .85 .85)) (justify left)) (property "Intersheetrefs" "${INTERSHEET_REFS}" (at 270.51000000000005 46.99 0) (effects (font (size 1 1)) (hide yes))))
(symbol (lib_id "B1:C3") (at 250.19 80.00999999999999 0) (unit 1) (in_bom yes) (on_board yes) (property "Reference" "C3" (at 250.19 71.19999999999999 0) (effects (font (size 1 1)) )) (property "Value" "10nF" (at 250.19 87.82 0) (effects (font (size 0.85 0.85)) )) (property "Footprint" "Capacitor_SMD:C_0402_1005Metric" (at 250.19 80.00999999999999 0) (effects (font (size 0.85 0.85)) (hide yes))) (property "MPN" "X7R 16V 10nF" (at 250.19 80.00999999999999 0) (effects (font (size 0.85 0.85)) (hide yes))))
(wire (pts (xy 232.41 80.00999999999999) (xy 229.87 80.00999999999999)) (stroke (width 0) (type default)))
(global_label "BAT_ADC" (shape bidirectional) (at 229.87 80.00999999999999 180) (effects (font (size .85 .85)) (justify right)) (property "Intersheetrefs" "${INTERSHEET_REFS}" (at 229.87 80.00999999999999 0) (effects (font (size 1 1)) (hide yes))))
(wire (pts (xy 267.97 80.00999999999999) (xy 270.51000000000005 80.00999999999999)) (stroke (width 0) (type default)))
(global_label "GND" (shape bidirectional) (at 270.51000000000005 80.00999999999999 0) (effects (font (size .85 .85)) (justify left)) (property "Intersheetrefs" "${INTERSHEET_REFS}" (at 270.51000000000005 80.00999999999999 0) (effects (font (size 1 1)) (hide yes))))
(symbol (lib_id "B1:R7") (at 250.19 113.02999999999999 0) (unit 1) (in_bom yes) (on_board yes) (property "Reference" "R7" (at 250.19 104.21999999999998 0) (effects (font (size 1 1)) )) (property "Value" "68R 0.5W" (at 250.19 120.83999999999999 0) (effects (font (size 0.85 0.85)) )) (property "Footprint" "Resistor_SMD:R_1210_3225Metric" (at 250.19 113.02999999999999 0) (effects (font (size 0.85 0.85)) (hide yes))) (property "MPN" "1% thick film 68R 0.5W" (at 250.19 113.02999999999999 0) (effects (font (size 0.85 0.85)) (hide yes))))
(wire (pts (xy 232.41 113.02999999999999) (xy 229.87 113.02999999999999)) (stroke (width 0) (type default)))
(global_label "VBAT" (shape bidirectional) (at 229.87 113.02999999999999 180) (effects (font (size .85 .85)) (justify right)) (property "Intersheetrefs" "${INTERSHEET_REFS}" (at 229.87 113.02999999999999 0) (effects (font (size 1 1)) (hide yes))))
(wire (pts (xy 267.97 113.02999999999999) (xy 270.51000000000005 113.02999999999999)) (stroke (width 0) (type default)))
(global_label "LOAD_D" (shape bidirectional) (at 270.51000000000005 113.02999999999999 0) (effects (font (size .85 .85)) (justify left)) (property "Intersheetrefs" "${INTERSHEET_REFS}" (at 270.51000000000005 113.02999999999999 0) (effects (font (size 1 1)) (hide yes))))
(symbol (lib_id "B1:Q3") (at 250.19 146.04999999999998 0) (unit 1) (in_bom yes) (on_board yes) (property "Reference" "Q3" (at 250.19 137.23999999999998 0) (effects (font (size 1 1)) )) (property "Value" "2N7002" (at 250.19 153.85999999999999 0) (effects (font (size 0.85 0.85)) )) (property "Footprint" "Package_TO_SOT_SMD:SOT-23" (at 250.19 146.04999999999998 0) (effects (font (size 0.85 0.85)) (hide yes))) (property "MPN" "2N7002" (at 250.19 146.04999999999998 0) (effects (font (size 0.85 0.85)) (hide yes))))
(wire (pts (xy 232.41 144.77999999999997) (xy 229.87 144.77999999999997)) (stroke (width 0) (type default)))
(global_label "LOAD_EN" (shape bidirectional) (at 229.87 144.77999999999997 180) (effects (font (size .85 .85)) (justify right)) (property "Intersheetrefs" "${INTERSHEET_REFS}" (at 229.87 144.77999999999997 0) (effects (font (size 1 1)) (hide yes))))
(wire (pts (xy 232.41 147.32) (xy 229.87 147.32)) (stroke (width 0) (type default)))
(global_label "GND" (shape bidirectional) (at 229.87 147.32 180) (effects (font (size .85 .85)) (justify right)) (property "Intersheetrefs" "${INTERSHEET_REFS}" (at 229.87 147.32 0) (effects (font (size 1 1)) (hide yes))))
(wire (pts (xy 267.97 144.77999999999997) (xy 270.51000000000005 144.77999999999997)) (stroke (width 0) (type default)))
(global_label "LOAD_D" (shape bidirectional) (at 270.51000000000005 144.77999999999997 0) (effects (font (size .85 .85)) (justify left)) (property "Intersheetrefs" "${INTERSHEET_REFS}" (at 270.51000000000005 144.77999999999997 0) (effects (font (size 1 1)) (hide yes))))
(symbol (lib_id "B1:R8") (at 250.19 179.07 0) (unit 1) (in_bom yes) (on_board yes) (property "Reference" "R8" (at 250.19 170.26 0) (effects (font (size 1 1)) )) (property "Value" "100k" (at 250.19 186.88 0) (effects (font (size 0.85 0.85)) )) (property "Footprint" "Resistor_SMD:R_0402_1005Metric" (at 250.19 179.07 0) (effects (font (size 0.85 0.85)) (hide yes))) (property "MPN" "1% thick film 100k" (at 250.19 179.07 0) (effects (font (size 0.85 0.85)) (hide yes))))
(wire (pts (xy 232.41 179.07) (xy 229.87 179.07)) (stroke (width 0) (type default)))
(global_label "LOAD_EN" (shape bidirectional) (at 229.87 179.07 180) (effects (font (size .85 .85)) (justify right)) (property "Intersheetrefs" "${INTERSHEET_REFS}" (at 229.87 179.07 0) (effects (font (size 1 1)) (hide yes))))
(wire (pts (xy 267.97 179.07) (xy 270.51000000000005 179.07)) (stroke (width 0) (type default)))
(global_label "GND" (shape bidirectional) (at 270.51000000000005 179.07 0) (effects (font (size .85 .85)) (justify left)) (property "Intersheetrefs" "${INTERSHEET_REFS}" (at 270.51000000000005 179.07 0) (effects (font (size 1 1)) (hide yes)))))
